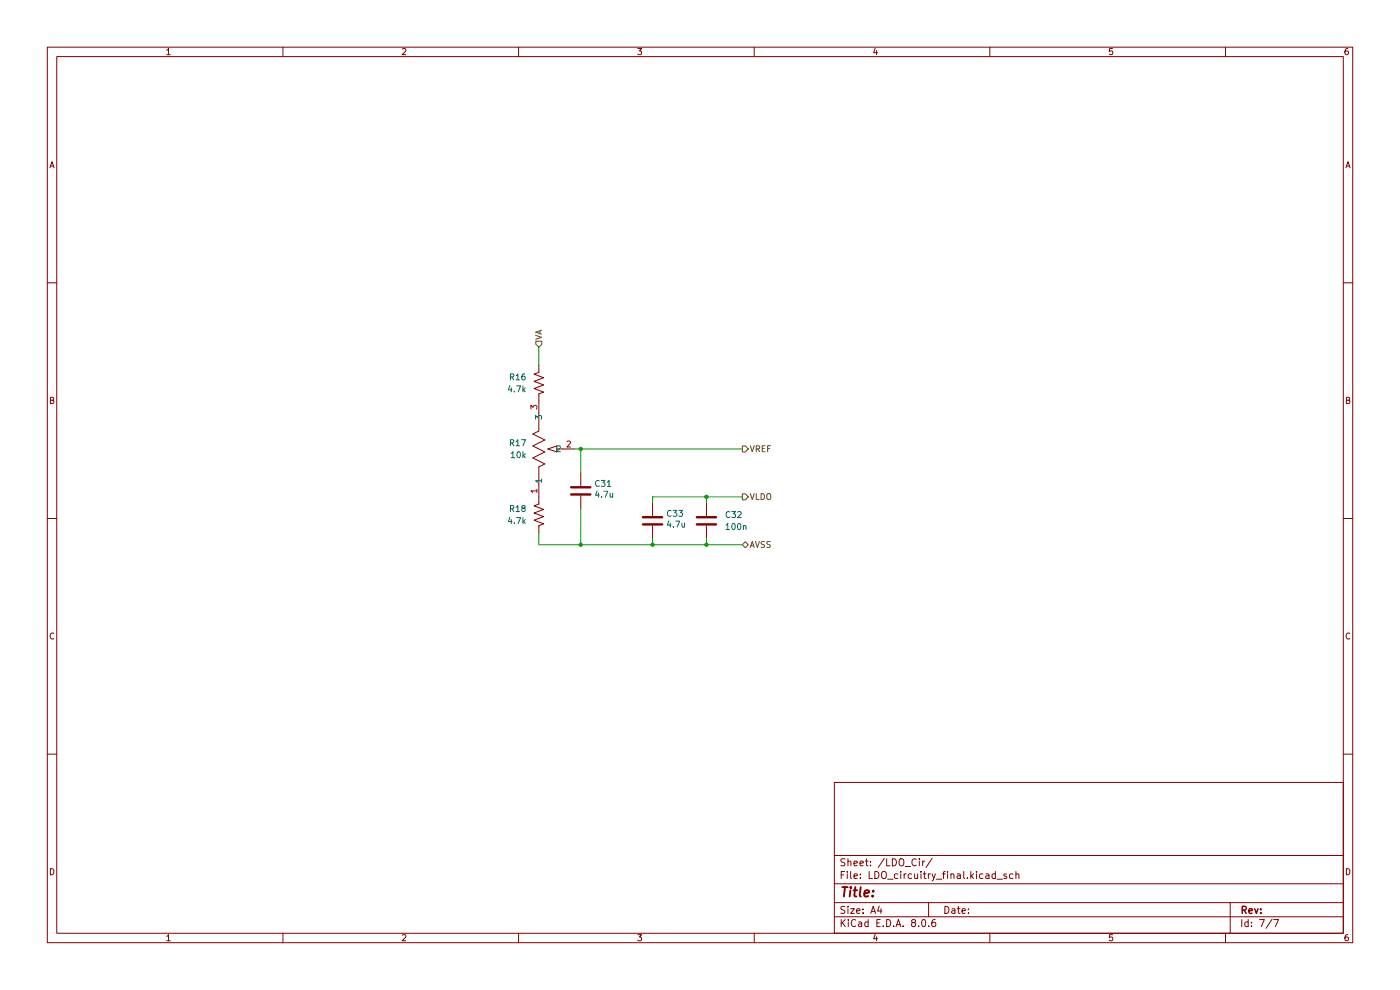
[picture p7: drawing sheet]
(kicad_sch
 (version 20231120)
 (generator "eeschema")
 (generator_version "8.0")
 (paper "A4")
 (lib_symbols
  (symbol "Device:C"
   (pin_numbers hide)
   (pin_names
    (offset 0.254)) (exclude_from_sim no) (in_bom yes) (on_board yes)
   (property "Reference" "C" (at 0.635 2.54 0) (effects (font (size 1.27 1.27)) (justify left)))
   (property "Value" "C" (at 0.635 -2.54 0) (effects (font (size 1.27 1.27)) (justify left)))
   (property "Footprint" "" (at 0.9652 -3.81 0) (effects (font (size 1.27 1.27)) (hide yes)))
   (property "Datasheet" "~" (at 0 0 0) (effects (font (size 1.27 1.27)) (hide yes)))
   (property "Description" "Unpolarized capacitor" (at 0 0 0) (effects (font (size 1.27 1.27)) (hide yes)))
   (symbol "C_0_1"
    (polyline (pts (xy -2.032 -0.762) (xy 2.032 -0.762)) (stroke (width 0.508) (type default)) (fill (type none)))
    (polyline (pts (xy -2.032 0.762) (xy 2.032 0.762)) (stroke (width 0.508) (type default)) (fill (type none))))
   (symbol "C_1_1"
    (pin passive line (at 0 3.81 270) (length 2.794) (name "~" (effects (font (size 1.27 1.27)))) (number "1" (effects (font (size 1.27 1.27)))))
    (pin passive line (at 0 -3.81 90) (length 2.794) (name "~" (effects (font (size 1.27 1.27)))) (number "2" (effects (font (size 1.27 1.27)))))))
  (symbol "Device:R_US"
   (pin_numbers hide)
   (pin_names
    (offset 0)) (exclude_from_sim no) (in_bom yes) (on_board yes)
   (property "Reference" "R" (at 2.54 0 90) (effects (font (size 1.27 1.27))))
   (property "Value" "R_US" (at -2.54 0 90) (effects (font (size 1.27 1.27))))
   (property "Footprint" "" (at 1.016 -0.254 90) (effects (font (size 1.27 1.27)) (hide yes)))
   (property "Datasheet" "~" (at 0 0 0) (effects (font (size 1.27 1.27)) (hide yes)))
   (property "Description" "Resistor, US symbol" (at 0 0 0) (effects (font (size 1.27 1.27)) (hide yes)))
   (symbol "R_US_0_1"
    (polyline (pts (xy 0 -2.286) (xy 0 -2.54)) (stroke (width 0) (type default)) (fill (type none)))
    (polyline (pts (xy 0 2.286) (xy 0 2.54)) (stroke (width 0) (type default)) (fill (type none)))
    (polyline (pts (xy 0 -0.762) (xy 1.016 -1.143) (xy 0 -1.524) (xy -1.016 -1.905) (xy 0 -2.286)) (stroke (width 0) (type default)) (fill (type none)))
    (polyline (pts (xy 0 0.762) (xy 1.016 0.381) (xy 0 0) (xy -1.016 -0.381) (xy 0 -0.762)) (stroke (width 0) (type default)) (fill (type none)))
    (polyline (pts (xy 0 2.286) (xy 1.016 1.905) (xy 0 1.524) (xy -1.016 1.143) (xy 0 0.762)) (stroke (width 0) (type default)) (fill (type none))))
   (symbol "R_US_1_1"
    (pin passive line (at 0 3.81 270) (length 1.27) (name "~" (effects (font (size 1.27 1.27)))) (number "1" (effects (font (size 1.27 1.27)))))
    (pin passive line (at 0 -3.81 90) (length 1.27) (name "~" (effects (font (size 1.27 1.27)))) (number "2" (effects (font (size 1.27 1.27)))))))
  (symbol "pot10turn:PV37W103C01B00"
   (pin_names
    (offset 0.254)) (exclude_from_sim no) (in_bom yes) (on_board yes)
   (property "Reference" "R" (at 10.795 -3.175 0) (effects (font (size 1.524 1.524))))
   (property "Value" "PV37W103C01B00" (at 10.795 -6.35 0) (effects (font (size 1.524 1.524))))
   (property "Footprint" "POT_PV37W_MUR" (at 0 0 0) (effects (font (size 1.27 1.27)
    (italic yes)) (hide yes)))
   (property "Datasheet" "PV37W103C01B00" (at 0 0 0) (effects (font (size 1.27 1.27)
    (italic yes)) (hide yes)))
   (property "Description" "" (at 0 0 0) (effects (font (size 1.27 1.27)) (hide yes)))
   (property "ki_locked" "" (at 0 0 0) (effects (font (size 1.27 1.27))))
   (symbol "PV37W103C01B00_1_1"
    (polyline (pts (xy 2.54 0) (xy 6.35 0)) (stroke (width 0.2032) (type default)) (fill (type none)))
    (polyline (pts (xy 6.35 0) (xy 6.985 1.27)) (stroke (width 0.2032) (type default)) (fill (type none)))
    (polyline (pts (xy 6.985 1.27) (xy 8.255 -1.27)) (stroke (width 0.2032) (type default)) (fill (type none)))
    (polyline (pts (xy 8.255 -1.27) (xy 9.525 1.27)) (stroke (width 0.2032) (type default)) (fill (type none)))
    (polyline (pts (xy 9.525 1.27) (xy 10.795 -1.27)) (stroke (width 0.2032) (type default)) (fill (type none)))
    (polyline (pts (xy 9.525 3.81) (xy 10.16 1.905)) (stroke (width 0.2032) (type default)) (fill (type none)))
    (polyline (pts (xy 9.525 3.81) (xy 10.795 3.81)) (stroke (width 0.2032) (type default)) (fill (type none)))
    (polyline (pts (xy 10.16 3.81) (xy 10.16 5.08)) (stroke (width 0.2032) (type default)) (fill (type none)))
    (polyline (pts (xy 10.795 -1.27) (xy 12.065 1.27)) (stroke (width 0.2032) (type default)) (fill (type none)))
    (polyline (pts (xy 10.795 3.81) (xy 10.16 1.905)) (stroke (width 0.2032) (type default)) (fill (type none)))
    (polyline (pts (xy 12.065 1.27) (xy 13.335 -1.27)) (stroke (width 0.2032) (type default)) (fill (type none)))
    (polyline (pts (xy 13.335 -1.27) (xy 13.97 0)) (stroke (width 0.2032) (type default)) (fill (type none)))
    (polyline (pts (xy 13.97 0) (xy 17.78 0)) (stroke (width 0.2032) (type default)) (fill (type none)))
    (pin unspecified line (at 0 0 0) (length 2.54) (name "1" (effects (font (size 1.27 1.27)))) (number "1" (effects (font (size 1.27 1.27)))))
    (pin unspecified line (at 10.16 7.62 270) (length 2.54) (name "2" (effects (font (size 1.27 1.27)))) (number "2" (effects (font (size 1.27 1.27)))))
    (pin unspecified line (at 20.32 0 180) (length 2.54) (name "3" (effects (font (size 1.27 1.27)))) (number "3" (effects (font (size 1.27 1.27))))))
   (symbol "PV37W103C01B00_1_2"
    (polyline (pts (xy -3.81 -10.795) (xy -3.81 -9.525)) (stroke (width 0.2032) (type default)) (fill (type none)))
    (polyline (pts (xy -3.81 -10.795) (xy -1.905 -10.16)) (stroke (width 0.2032) (type default)) (fill (type none)))
    (polyline (pts (xy -3.81 -10.16) (xy -5.08 -10.16)) (stroke (width 0.2032) (type default)) (fill (type none)))
    (polyline (pts (xy -3.81 -9.525) (xy -1.905 -10.16)) (stroke (width 0.2032) (type default)) (fill (type none)))
    (polyline (pts (xy -1.27 -13.335) (xy 1.27 -12.065)) (stroke (width 0.2032) (type default)) (fill (type none)))
    (polyline (pts (xy -1.27 -10.795) (xy 1.27 -9.525)) (stroke (width 0.2032) (type default)) (fill (type none)))
    (polyline (pts (xy -1.27 -8.255) (xy 1.27 -6.985)) (stroke (width 0.2032) (type default)) (fill (type none)))
    (polyline (pts (xy 0 -17.78) (xy 0 -13.97)) (stroke (width 0.2032) (type default)) (fill (type none)))
    (polyline (pts (xy 0 -13.97) (xy -1.27 -13.335)) (stroke (width 0.2032) (type default)) (fill (type none)))
    (polyline (pts (xy 0 -6.35) (xy 0 -2.54)) (stroke (width 0.2032) (type default)) (fill (type none)))
    (polyline (pts (xy 1.27 -12.065) (xy -1.27 -10.795)) (stroke (width 0.2032) (type default)) (fill (type none)))
    (polyline (pts (xy 1.27 -9.525) (xy -1.27 -8.255)) (stroke (width 0.2032) (type default)) (fill (type none)))
    (polyline (pts (xy 1.27 -6.985) (xy 0 -6.35)) (stroke (width 0.2032) (type default)) (fill (type none)))
    (pin unspecified line (at 0 0 270) (length 2.54) (name "1" (effects (font (size 1.27 1.27)))) (number "1" (effects (font (size 1.27 1.27)))))
    (pin unspecified line (at -7.62 -10.16 0) (length 2.54) (name "2" (effects (font (size 1.27 1.27)))) (number "2" (effects (font (size 1.27 1.27)))))
    (pin unspecified line (at 0 -20.32 90) (length 2.54) (name "3" (effects (font (size 1.27 1.27)))) (number "3" (effects (font (size 1.27 1.27))))))))
 (junction
  (at 123.19 115.57)
  (diameter 0)
  (color 0 0 0 0))
 (junction
  (at 138.43 115.57)
  (diameter 0)
  (color 0 0 0 0))
 (junction
  (at 149.86 105.41)
  (diameter 0)
  (color 0 0 0 0))
 (junction
  (at 149.86 115.57)
  (diameter 0)
  (color 0 0 0 0))
 (junction
  (at 123.19 95.25)
  (diameter 0)
  (color 0 0 0 0))
 (wire
  (pts (xy 114.3 115.57) (xy 123.19 115.57))
  (stroke (width 0) (type default)))
 (wire
  (pts (xy 138.43 115.57) (xy 138.43 114.3))
  (stroke (width 0) (type default)))
 (wire
  (pts (xy 114.3 73.66) (xy 114.3 77.47))
  (stroke (width 0) (type default)))
 (wire
  (pts (xy 149.86 105.41) (xy 157.48 105.41))
  (stroke (width 0) (type default)))
 (wire
  (pts (xy 138.43 115.57) (xy 149.86 115.57))
  (stroke (width 0) (type default)))
 (wire
  (pts (xy 123.19 100.33) (xy 123.19 95.25))
  (stroke (width 0) (type default)))
 (wire
  (pts (xy 138.43 105.41) (xy 149.86 105.41))
  (stroke (width 0) (type default)))
 (wire
  (pts (xy 138.43 105.41) (xy 138.43 106.68))
  (stroke (width 0) (type default)))
 (wire
  (pts (xy 123.19 115.57) (xy 138.43 115.57))
  (stroke (width 0) (type default)))
 (wire
  (pts (xy 149.86 115.57) (xy 157.48 115.57))
  (stroke (width 0) (type default)))
 (wire
  (pts (xy 123.19 115.57) (xy 123.19 107.95))
  (stroke (width 0) (type default)))
 (wire
  (pts (xy 149.86 105.41) (xy 149.86 106.68))
  (stroke (width 0) (type default)))
 (wire
  (pts (xy 114.3 115.57) (xy 114.3 113.03))
  (stroke (width 0) (type default)))
 (wire
  (pts (xy 149.86 115.57) (xy 149.86 114.3))
  (stroke (width 0) (type default)))
 (wire
  (pts (xy 123.19 95.25) (xy 157.48 95.25))
  (stroke (width 0) (type default)))
 (wire
  (pts (xy 123.19 95.25) (xy 121.92 95.25))
  (stroke (width 0) (type default)))
 (hierarchical_label "VA"
  (shape input)
  (at 114.3 73.66 90)
  (fields_autoplaced yes)
  (effects (font (size 1.27 1.27)) (justify left)))
 (hierarchical_label "VLDO"
  (shape output)
  (at 157.48 105.41 0)
  (fields_autoplaced yes)
  (effects (font (size 1.27 1.27)) (justify left)))
 (hierarchical_label "AVSS"
  (shape bidirectional)
  (at 157.48 115.57 0)
  (fields_autoplaced yes)
  (effects (font (size 1.27 1.27)) (justify left)))
 (hierarchical_label "VREF"
  (shape output)
  (at 157.48 95.25 0)
  (fields_autoplaced yes)
  (effects (font (size 1.27 1.27)) (justify left)))
 (symbol
  (lib_id "Device:R_US")
  (at 114.3 109.22 0)
  (mirror y)
  (unit 1)
  (exclude_from_sim no)
  (in_bom yes)
  (on_board yes)
  (dnp no)
  (property "Reference" "R18" (at 111.76 107.9499 0) (effects (font (size 1.27 1.27)) (justify left)))
  (property "Value" "4.7k" (at 111.76 110.4899 0) (effects (font (size 1.27 1.27)) (justify left)))
  (property "Footprint" "Resistor_SMD:R_0402_1005Metric" (at 113.284 109.474 90) (effects (font (size 1.27 1.27)) (hide yes)))
  (property "Datasheet" "~" (at 114.3 109.22 0) (effects (font (size 1.27 1.27)) (hide yes)))
  (property "Description" "Resistor, US symbol" (at 114.3 109.22 0) (effects (font (size 1.27 1.27)) (hide yes)))
  (pin "2")
  (pin "1")
  (instances (project "board_main" (path "" (reference "R18") (unit 1)))))
 (symbol
  (lib_id "Device:C")
  (at 149.86 110.49 0)
  (unit 1)
  (exclude_from_sim no)
  (in_bom yes)
  (on_board yes)
  (dnp no)
  (fields_autoplaced yes)
  (property "Reference" "C32" (at 153.67 109.2199 0) (effects (font (size 1.27 1.27)) (justify left)))
  (property "Value" "100n" (at 153.67 111.7599 0) (effects (font (size 1.27 1.27)) (justify left)))
  (property "Footprint" "Capacitor_SMD:C_0402_1005Metric" (at 150.8252 114.3 0) (effects (font (size 1.27 1.27)) (hide yes)))
  (property "Datasheet" "~" (at 149.86 110.49 0) (effects (font (size 1.27 1.27)) (hide yes)))
  (property "Description" "Unpolarized capacitor" (at 149.86 110.49 0) (effects (font (size 1.27 1.27)) (hide yes)))
  (pin "2")
  (pin "1")
  (instances (project "board_main" (path "" (reference "C32") (unit 1)))))
 (symbol
  (lib_id "Device:R_US")
  (at 114.3 81.28 0)
  (mirror y)
  (unit 1)
  (exclude_from_sim no)
  (in_bom yes)
  (on_board yes)
  (dnp no)
  (property "Reference" "R?" (at 111.76 80.0099 0) (effects (font (size 1.27 1.27)) (justify left)))
  (property "Value" "4.7k" (at 111.76 82.5499 0) (effects (font (size 1.27 1.27)) (justify left)))
  (property "Footprint" "Resistor_SMD:R_0402_1005Metric" (at 113.284 81.534 90) (effects (font (size 1.27 1.27)) (hide yes)))
  (property "Datasheet" "~" (at 114.3 81.28 0) (effects (font (size 1.27 1.27)) (hide yes)))
  (property "Description" "Resistor, US symbol" (at 114.3 81.28 0) (effects (font (size 1.27 1.27)) (hide yes)))
  (pin "2")
  (pin "1")
  (instances (project "LDO_circuitry_final" (path "" (reference "R?") (unit 1))) (project "board_main" (path "" (reference "R16") (unit 1)))))
 (symbol
  (lib_id "Device:C")
  (at 123.19 104.14 0)
  (unit 1)
  (exclude_from_sim no)
  (in_bom yes)
  (on_board yes)
  (dnp no)
  (property "Reference" "C31" (at 125.984 102.616 0) (effects (font (size 1.27 1.27)) (justify left)))
  (property "Value" "4.7u" (at 125.984 104.902 0) (effects (font (size 1.27 1.27)) (justify left)))
  (property "Footprint" "Capacitor_SMD:C_0603_1608Metric" (at 124.1552 107.95 0) (effects (font (size 1.27 1.27)) (hide yes)))
  (property "Datasheet" "~" (at 123.19 104.14 0) (effects (font (size 1.27 1.27)) (hide yes)))
  (property "Description" "Unpolarized capacitor" (at 123.19 104.14 0) (effects (font (size 1.27 1.27)) (hide yes)))
  (pin "2")
  (pin "1")
  (instances (project "board_main" (path "" (reference "C31") (unit 1)))))
 (symbol
  (lib_id "pot10turn:PV37W103C01B00")
  (at 114.3 105.41 270)
  (mirror x)
  (unit 1)
  (exclude_from_sim no)
  (in_bom yes)
  (on_board yes)
  (dnp no)
  (property "Reference" "R?" (at 111.76 93.9799 90) (effects (font (size 1.27 1.27)) (justify right)))
  (property "Value" "10k" (at 111.76 96.5199 90) (effects (font (size 1.27 1.27)) (justify right)))
  (property "Footprint" "ECE628_lib:potentiometer_10turn" (at 114.3 105.41 0) (effects (font (size 1.27 1.27)
    (italic yes)) (hide yes)))
  (property "Datasheet" "PV37W103C01B00" (at 114.3 105.41 0) (effects (font (size 1.27 1.27)
    (italic yes)) (hide yes)))
  (property "Description" "" (at 114.3 105.41 0) (effects (font (size 1.27 1.27)) (hide yes)))
  (pin "2")
  (pin "1")
  (pin "3")
  (instances (project "LDO_circuitry_final" (path "" (reference "R?") (unit 1))) (project "board_main" (path "" (reference "R17") (unit 1)))))
 (symbol
  (lib_id "Device:C")
  (at 138.43 110.49 0)
  (unit 1)
  (exclude_from_sim no)
  (in_bom yes)
  (on_board yes)
  (dnp no)
  (property "Reference" "C33" (at 141.224 108.966 0) (effects (font (size 1.27 1.27)) (justify left)))
  (property "Value" "4.7u" (at 141.224 111.252 0) (effects (font (size 1.27 1.27)) (justify left)))
  (property "Footprint" "Capacitor_SMD:C_0603_1608Metric" (at 139.3952 114.3 0) (effects (font (size 1.27 1.27)) (hide yes)))
  (property "Datasheet" "~" (at 138.43 110.49 0) (effects (font (size 1.27 1.27)) (hide yes)))
  (property "Description" "Unpolarized capacitor" (at 138.43 110.49 0) (effects (font (size 1.27 1.27)) (hide yes)))
  (pin "2")
  (pin "1")
  (instances (project "board_main" (path "" (reference "C33") (unit 1))))))
